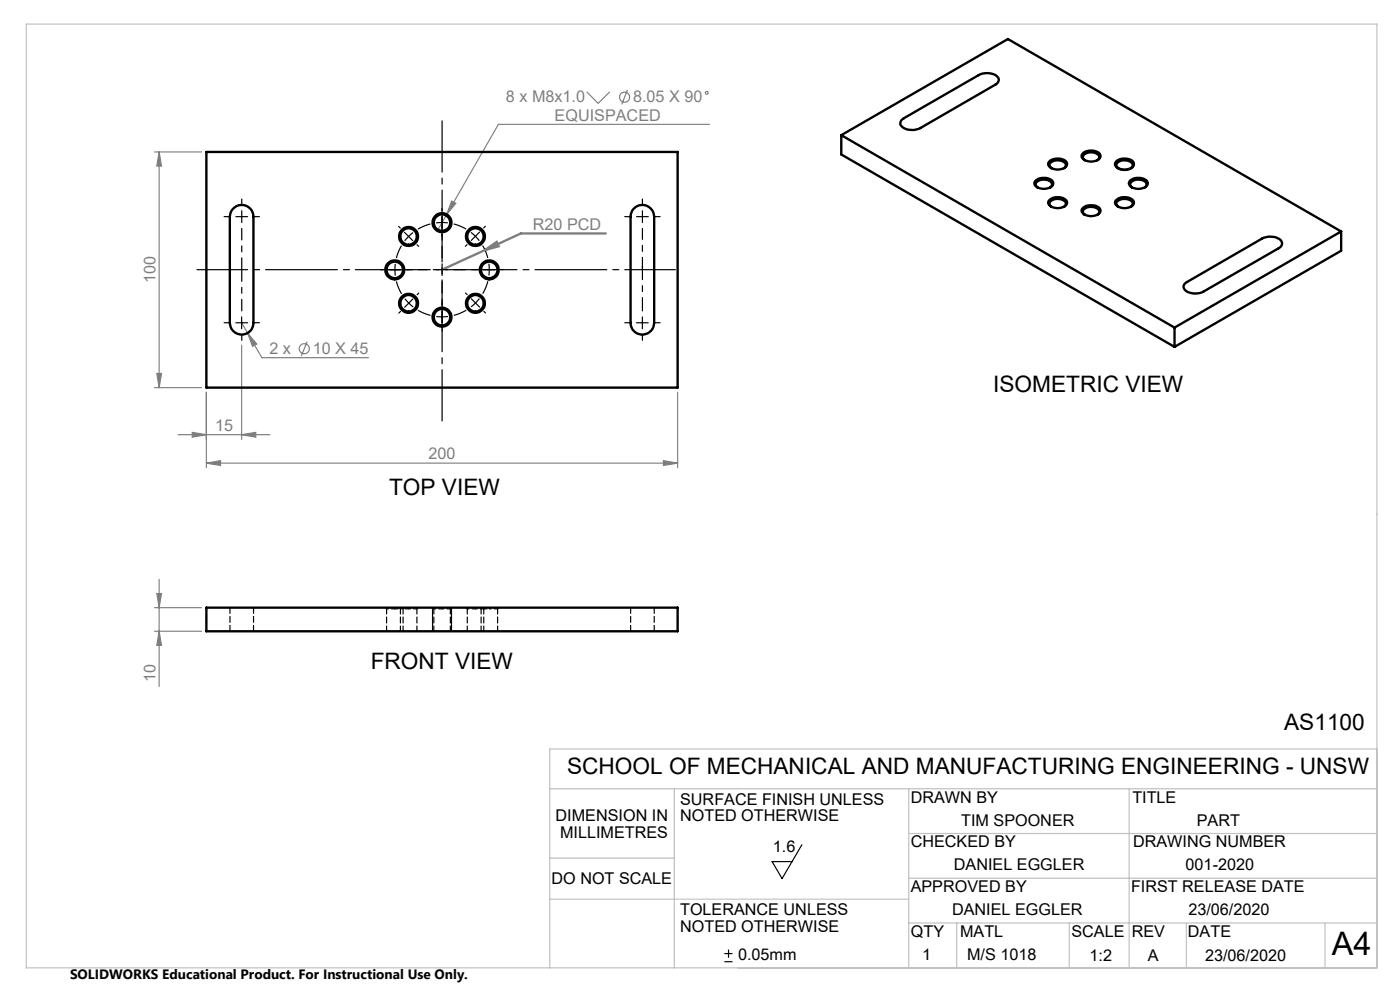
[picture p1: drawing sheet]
<svg xmlns="http://www.w3.org/2000/svg" width="297mm" height="210mm" viewBox="0 0 297 210" stroke-linecap="round" stroke-linejoin="round" font-family="sans-serif">
<g fill="none" stroke="#808080" stroke-width=".25">
<path d="M124.5 19.5l2.4 2.4 2.5-2.4M133.1 19.1l-1.2 3M32.8 32.2h10M33.8 32.2l.5 3h-1zM33.8 32.2v50M150.5 26.4h-44.8l-10.9 19.1M94.8 45.5l-2 3.5M95.8 42.6l.9 .5-1.9 2.4zM33.3 79.2h1l-.5 3zM51.3 73.2v20M51.3 68.5l4.3 7.4h22.6M52.5 70.7l2 2.3-.9 .5z"/>
<path d="M65.2 72.5l-1.3 3M32.8 82.2h10M37.8 92.2h19.5M40.8 91.7l3 .5-3 .5zM43.8 98.2l3-.5v1zM43.8 83.2v16M43.8 98.2h100M51.3 92.2l3-.5v1zM140.8 97.7l3 .5-3 .5zM143.8 83.2v16M32.8 133.9h10M32.8 128.9h10"/>
<path d="M33.3 125.9h1l-.5 3zM33.8 133.9l.5 3h-1zM33.8 122.9v22.7"/>
<circle cx="149.9" cy="19.7" r=".31"/>
<circle cx="132.5" cy="20.6" r="1.06"/>
<circle cx="64.5" cy="74" r="1.07"/>
</g>
<g fill="none" stroke="#000" stroke-width=".25">
<path d="M236.8 34.4a2.69 2.69 0 0 1 3.7 .4 1.43 1.43 0 0 1-1.7 1.4 1.83 1.83 0 0 1-2.2-1.2zM85.8 49.3l1.8 1.7M87.6 49.3l-1.7 1.8M91.8 47.8a2 2 0 0 1 1.8-2.6 2 2 0 0 1 2.2 2.2 2 2 0 0 1-2.6 1.8M50 68.5h2.5M51.3 67.2v2.5M135 68.5h2.5M136.3 67.2v2.5M91.8 128.9v5M95.8 128.9v5M170.1 179.2l-4.2 7.2-2.1-3.6h4.2M153.7 204h1.7"/>
<path d="M153.7 202.3h1.7M154.6 201.4v1.8"/>
</g>
<path d="M102.9 53l2.5-1.7 .4 .9zM102.9 53l-9.1 4.2M128.5 49.5h-18l-7.6 3.5" fill="none" stroke="#808080" stroke-width=".5"/>
<g fill="none" stroke="#000" stroke-width=".25" stroke-dasharray="15.2 1.3 1.3 1.3" stroke-linecap="butt">
<path d="M83.8 57.2l.1 1.3M83.8 57.2l.1-1.2M84.1 59.7l1.1 2.6M85.2 52.1l-1.1 2.6M91.3 47.5l-2.6 1.1M93.8 47.2l-1.3 .1M93.8 47.2l1.2 .1M98.9 48.6l-2.7-1.1M100.8 50.1l-.9-.8M100.8 50.1l.9 1M103.5 54.7l-1.1-2.6M103.8 57.2l-.1-1.3"/>
<path d="M103.8 57.2l-.1 1.2M86.7 64.3l1 .8M86.7 64.3l-.8-.9M88.7 65.8l2.6 1.1M93.8 67.2l1.3-.1M93.8 67.2l-1.2-.1M96.3 66.9l2.6-1.1M100.9 64.3l.8-1M100.9 64.3l-1 .8M102.4 62.3l1.1-2.6"/>
</g>
<path d="M143.3 57.2h-101.5" fill="none" stroke="#000" stroke-width=".25" stroke-dasharray="15.2 1.3 1.3 1.3" stroke-dashoffset="4.5"/>
<path d="M93.8 89.3v-63.7" fill="none" stroke="#000" stroke-width=".25" stroke-dasharray="15.2 1.3 1.3 1.3" stroke-dashoffset="4.4"/>
<g fill="none" stroke="#c0c0c0" stroke-width=".25">
<path d="M5.6 5.1h286.5v200.2h-286.5zM292.1 158.9h-175.5v46.4M116.6 167.3h175.5M143.1 167.3v38M192.8 167.3v38M192.8 176.8h99.3M239.5 167.3v38M116.6 190.7h76.2M116.6 182h26.5M192.8 186.3h99.3M192.8 195.8h99.3M203 195.8v9.5"/>
<path d="M226.8 195.8v9.5M251.7 195.9v9.4M281.1 195.9v9.4"/>
</g>
<g fill="none" stroke="#000" stroke-width=".25" stroke-dasharray="15.2 1.3 1.3 1.3">
<path d="M48.8 46h-1.3M51.3 46v-1.3M51.3 46h-1.3M51.3 46v1.2M51.3 46h1.2M51.3 43.5v-1.3M53.8 46h1.2M81.3 57.2h-.5M83.8 57.2h-1.3M83.8 57.2h1.2M84.9 48.4l-.3-.4M86.3 57.2h.5"/>
<path d="M88.5 51.9l.3 .4M93.8 44.7v-.5M93.8 47.2v-1.3M93.8 47.2v1.2M93.8 49.7v.5M93.8 57.2v-1.2M93.8 57.2h-1.3M93.8 57.2v1.3M93.8 57.2h1.2M99.1 51.9l-.4 .3M100.8 50.1l.9-.9M100.8 50.1l-.8 .9"/>
<path d="M101.3 57.2h-.5M102.6 48.3l.4-.3M103.8 57.2h1.2M103.8 57.2h-1.3M106.3 57.2h.5M133.8 46h-1.3M136.3 46v-1.3M136.3 46h-1.3M136.3 46v1.2M136.3 46h1.2M136.3 43.5v-1.3M138.8 46h1.2"/>
<path d="M48.8 68.5h-1.3M51.3 71v1.2M53.8 68.5h1.2M85 66.1l-.4 .3M86.7 64.3l-.9 .9M86.7 64.3l.9-.9M88.5 62.5l.3-.3M93.8 64.7v-.5M93.8 67.2v1.3M93.8 67.2v-1.2M93.8 69.7v.5M99.1 62.5l-.3-.3"/>
<path d="M100.9 64.3l.9 .9M100.9 64.3l-.9-.9M102.6 66l.4 .4M133.8 68.5h-1.3M136.3 71v1.2M138.8 68.5h1.2"/>
</g>
<path d="M51.3 48.5v8.6M91.3 57.2h-8.8M93.8 54.7v-8.8M93.8 59.7v8.8M96.3 57.2h8.7M51.3 66v-8.8" fill="none" stroke="#000" stroke-width=".25" stroke-dasharray="15.2 1.3 1.3 1.3" stroke-dashoffset="12.8"/>
<path d="M136.3 66v-9.5" fill="none" stroke="#000" stroke-width=".25" stroke-dasharray="15.2 1.3 1.3 1.3" stroke-dashoffset="12.4"/>
<path d="M136.3 48.5v8.4" fill="none" stroke="#000" stroke-width=".25" stroke-dasharray="15.2 1.3 1.3 1.3" stroke-dashoffset="12.9"/>
<g fill="#808080">
<path d="M102.9 53l2.5-1.7 .4 .9z"/>
<path d="M43.8 98.2l3-.5v1zM140.8 97.7l3 .5-3 .5zM40.8 91.7l3 .5-3 .5zM51.3 92.2l3-.5v1zM95.8 42.6l-1 2.9 1.9-2.4zM52.5 70.7l1.1 2.8 .9-.5z"/>
<path d="M33.8 133.9l.5 3h-1zM33.3 125.9h1l-.5 3z"/>
<path d="M33.8 32.2l.5 3h-1zM33.3 79.2h1l-.5 3z"/>
</g>
<g fill="none" stroke="#000" stroke-width=".5">
<path d="M43.8 32.2h100v50h-100zM178.5 28.7v4.1l70.7 40.8M178.5 28.7l70.7 40.8M178.5 28.7l35.3-20.4 70.7 40.8M191.2 25.5l.5-.4 15.9-9.2a3.5 3.5 0 0 1 4.2 .6v.8l-.3 .5-16.2 9.4a3.2 3.2 0 0 1-4.3-.9zM219.8 38.2a2.65 2.65 0 0 1 3.6 .5 1.34 1.34 0 0 1-1.6 1.3 2.04 2.04 0 0 1-2.4-1.1zM220.1 39.8a.77 .77 0 0 1-.4-.8 .77 .77 0 0 1 .6-.7 2.19 2.19 0 0 1 2.9 .6l-.1 .5-.3 .4M222.7 34.1a2.64 2.64 0 0 1 3.6 .5 1.33 1.33 0 0 1-1.5 1.3 2.11 2.11 0 0 1-2.4-1.1zM223.1 35.7a.77 .77 0 0 1-.5-.8 .77 .77 0 0 1 .7-.7 2.19 2.19 0 0 1 2.8 .6v.5l-.4 .4M229.8 32.4a2.65 2.65 0 0 1 3.6 .5 1.34 1.34 0 0 1-1.6 1.3 2.09 2.09 0 0 1-2.4-1.1zM230.2 34a.77 .77 0 0 1-.5-.8 .77 .77 0 0 1 .7-.6 2.19 2.19 0 0 1 2.8 .6v.4l-.4 .4M236.9 34.1a2.65 2.65 0 0 1 3.6 .5 1.34 1.34 0 0 1-1.6 1.3 2.09 2.09 0 0 1-2.4-1.1z"/>
<path d="M237.2 35.7a.77 .77 0 0 1-.4-.8 .77 .77 0 0 1 .7-.7 2.19 2.19 0 0 1 2.8 .6l-.1 .5-.3 .4M239.8 38.2a2.64 2.64 0 0 1 3.7 .5 1.33 1.33 0 0 1-1.6 1.3 2.11 2.11 0 0 1-2.4-1.1zM240.2 39.8a.77 .77 0 0 1-.4-.8 .77 .77 0 0 1 .6-.7 2.26 2.26 0 0 1 2.8 .6l-.1 .7-.3 .2M49.4 44.3a2.48 2.48 0 0 1 2.8-.7 2.48 2.48 0 0 1 1.6 2.4v22.5a2.5 2.5 0 0 1-2.5 2.5 2.5 2.5 0 0 1-2.5-2.5v-22.5a2.48 2.48 0 0 1 .6-1.7zM134.4 44.3a2.51 2.51 0 0 1 2.8-.7 2.51 2.51 0 0 1 1.6 2.4v22.5a2.5 2.5 0 0 1-2.5 2.5 2.5 2.5 0 0 1-2.5-2.5v-22.5l.1-.9zM222.5 42.5a2.65 2.65 0 0 1 3.8 .2 1.33 1.33 0 0 1-1.5 1.4 2.11 2.11 0 0 1-2.4-1.1zM223.1 43.9a.77 .77 0 0 1-.5-.8 .77 .77 0 0 1 .7-.7 2.19 2.19 0 0 1 2.8 .6v.5l-.4 .4M229.6 44.2a2.65 2.65 0 0 1 3.8 .2 1.34 1.34 0 0 1-1.6 1.4 2.09 2.09 0 0 1-2.4-1.1zM230.2 45.6a.77 .77 0 0 1-.5-.8 .77 .77 0 0 1 .7-.7 2.19 2.19 0 0 1 2.8 .6v.4l-.4 .5M236.7 42.5a2.65 2.65 0 0 1 3.8 .2 1.34 1.34 0 0 1-1.6 1.4 2.09 2.09 0 0 1-2.4-1.1zM237.2 43.9a.77 .77 0 0 1-.4-.8 .77 .77 0 0 1 .7-.7 2.19 2.19 0 0 1 2.8 .6l-.1 .5-.3 .4M284.5 49.1l-35.3 20.4"/>
<path d="M284.5 49.1v4.1l-35.3 20.4M249.2 69.5v4.1M251.3 60.2l16.4-9.6a3.6 3.6 0 0 1 4.2 .6 1.06 1.06 0 0 1-.6 1.5l-16 9.1a3.4 3.4 0 0 1-4.1-.5 .84 .84 0 0 1 .1-1.1zM43.8 128.9h100v5h-100z"/>
<circle cx="83.7" cy="57.2" r="2.02"/>
<circle cx="83.7" cy="57.3" r="1.76"/>
<circle cx="86.7" cy="50.2" r="1.76"/>
<circle cx="86.7" cy="50.2" r="2.01"/>
<circle cx="93.8" cy="47.2" r="1.75"/>
<circle cx="93.8" cy="47.2" r="2.01"/>
<circle cx="100.9" cy="50.2" r="1.76"/>
<circle cx="100.9" cy="50.2" r="2.01"/>
<circle cx="103.8" cy="57.3" r="1.76"/>
<circle cx="103.8" cy="57.2" r="2.01"/>
<circle cx="86.7" cy="64.3" r="1.76"/>
<circle cx="86.7" cy="64.3" r="2.01"/>
<circle cx="93.8" cy="67.3" r="1.76"/>
<circle cx="93.8" cy="67.3" r="2.01"/>
<circle cx="100.9" cy="64.3" r="1.76"/>
<circle cx="100.9" cy="64.3" r="2.01"/>
</g>
<g fill="none" stroke="#000" stroke-width=".25" stroke-dasharray="1.3 .6">
<path d="M48.8 133.9v-5M53.8 133.9v-5M81.7 128.9l.3 .2M84.7 128.9l.2 .2M85.5 129.1l.3-.2M88.4 129.1l.3-.2M91.8 128.9l.2 .2M95.5 129.1l.3-.2M98.9 128.9l.2 .2M101.8 128.9l.3 .2M102.6 129.1l.3-.2M105.6 129.1l.2-.2"/>
<path d="M133.8 133.9v-5M138.8 133.9v-5"/>
</g>
<path d="M82 129.1h1.8M84.9 129.1h1.8M86.7 129.1h1.7M92 129.1h1.8M93.8 129.1h1.7M99.1 129.1h1.8M100.9 129.1h1.7M103.8 129.1h1.8" fill="none" stroke="#000" stroke-width=".25" stroke-dasharray="1.3 .6" stroke-dashoffset=".9"/>
<path d="M83.8 129.1h1.1M102.6 129.1h1.2" fill="none" stroke="#000" stroke-width=".25" stroke-dasharray="1.3 .6" stroke-dashoffset=".6"/>
<path d="M82 129.1v4.8M84.9 129.1v4.8M85.5 133.9v-4.8M88.4 133.9v-4.8M92 129.1v4.8M95.5 133.9v-4.8M99.1 129.1v4.8M102.1 129.1v4.8M102.6 133.9v-4.8M105.6 133.9v-4.8" fill="none" stroke="#000" stroke-width=".25" stroke-dasharray="1.3 .6" stroke-dashoffset=".2"/>
<text font-size="6.9" x="282.6" y="202.6">A4</text>
<g font-size="4.8">
<text x="210.7" y="83.2">ISOMETRIC VIEW</text>
<text x="82.5" y="104.9">TOP VIEW</text>
<text x="78.6" y="141.9">FRONT VIEW</text>
<text x="272.4" y="154.9">AS1100</text>
<text x="120.3" y="164.3">SCHOOL OF MECHANICAL AND MANUFACTURING ENGINEERING - UNSW</text>
</g>
<g font-size="3.4" fill="#808080">
<text x="107.3" y="21.7">8 x M8x1.0</text>
<text x="134.3" y="21.7">8.05 X 90</text>
<text x="117.7" y="25.6">EQUISPACED</text>
<text x="113.1" y="48.7">R20 PCD</text>
<text x="33" y="60.1" transform="rotate(-90 33 60.1)">100</text>
<text x="57.2" y="75.1">2 x</text>
<text x="66.3" y="75.1">10 X 45</text>
<text x="45.6" y="91.4">15</text>
<text x="90.9" y="97.4">200</text>
<text x="33" y="144.7" transform="rotate(-90 33 144.7)">10</text>
</g>
<g font-size="3.4">
<text x="144.3" y="170.7">SURFACE FINISH UNLESS</text>
<text x="193.2" y="170.3">DRAWN BY</text>
<text x="240.2" y="170.3">TITLE</text>
<text x="117.9" y="174.2">DIMENSION IN</text>
<text x="118.8" y="177.7">MILLIMETRES</text>
<text x="144.3" y="174.2">NOTED OTHERWISE</text>
<text x="193.2" y="179.8">CHECKED BY</text>
<text x="203.9" y="175.3">TIM SPOONER</text>
<text x="240.4" y="179.8">DRAWING NUMBER</text>
<text x="253.9" y="175.3">PART</text>
<text x="164" y="180.6">1.6</text>
<text x="202.4" y="184.6">DANIEL EGGLER</text>
<text x="251.5" y="184.6">001-2020</text>
<text x="117" y="187.5">DO NOT SCALE</text>
<text x="193.2" y="189.3">APPROVED BY</text>
<text x="239.9" y="189.3">FIRST RELEASE DATE</text>
<text x="144.3" y="194.2">TOLERANCE UNLESS</text>
<text x="144.3" y="197.7">NOTED OTHERWISE</text>
<text x="202" y="194.1">DANIEL EGGLER</text>
<text x="252.1" y="194.1">23/06/2020</text>
<text x="156.6" y="203.7">0.05mm</text>
<text x="193.2" y="198.8">QTY</text>
<text x="195.6" y="203.7">1</text>
<text x="203.7" y="198.8">MATL</text>
<text x="205.2" y="203.7">M/S 1018</text>
<text x="227.3" y="198.8">SCALE</text>
<text x="231.1" y="203.8">1:2</text>
<text x="240.1" y="198.8">REV</text>
<text x="243.5" y="203.8">A</text>
<text x="252" y="198.8">DATE</text>
<text x="255.6" y="203.8">23/06/2020</text>
</g>
<text font-size="2.9" x="14.9" y="207.6">SOLIDWORKS Educational Product. For Instructional Use Only.</text>
</svg>
